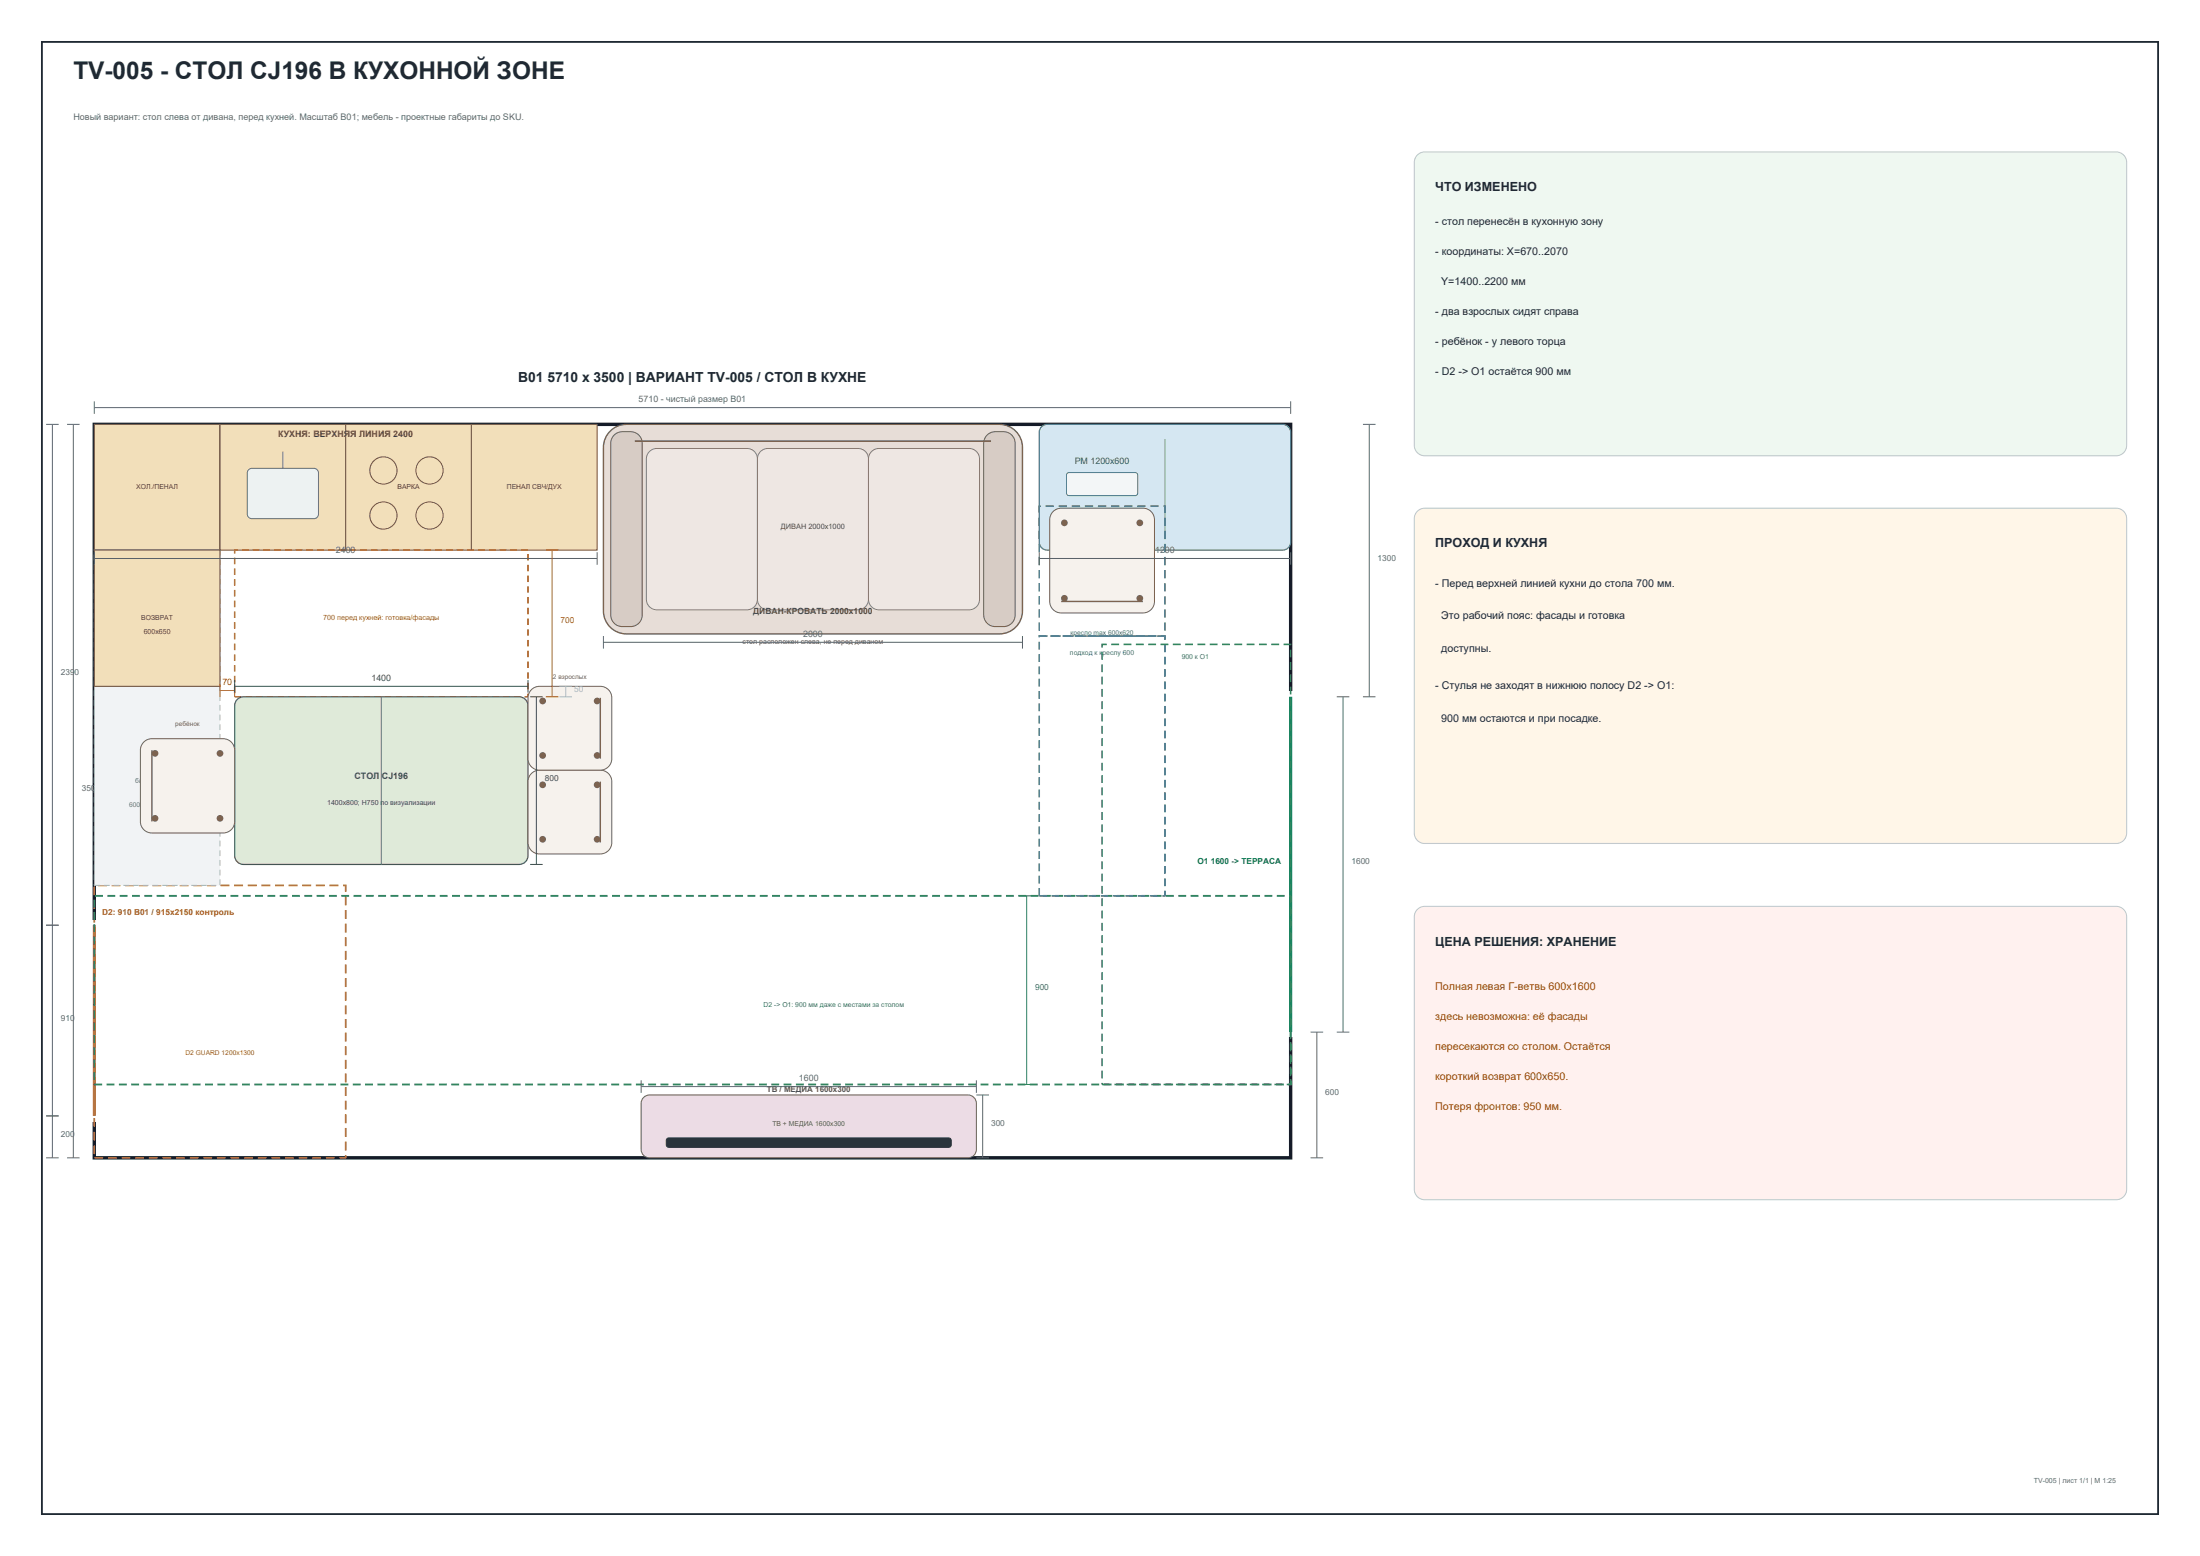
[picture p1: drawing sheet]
<svg xmlns="http://www.w3.org/2000/svg" width="420mm" height="297mm" viewBox="0 0 420 297" stroke-linecap="round" stroke-linejoin="round" font-family="sans-serif">
<path d="M8 8h404v281h-404z" fill="none" stroke="#1f2933" stroke-width=".35"/>
<path d="M18 81h228.4v140h-228.4z" fill-rule="evenodd" fill="#fff" stroke="#111827" stroke-width=".65" stroke-linecap="butt"/>
<path d="M18 77.8h228.4M18 76.6v2.4M246.4 76.6v2.4M12.8 81h2.4M14 81v140M12.8 221h2.4" fill="none" stroke="#5b6570" stroke-width=".19"/>
<path d="M16 175.6h5v38.4h-5z" fill-rule="evenodd" fill="#fff"/>
<path d="M18 176.6v36.4" fill="none" stroke="#a85d18" stroke-width=".55"/>
<path d="M8.8 81h2.4M10 81v140M8.8 176.6h2.4M8.8 213h2.4M8.8 221h2.4" fill="none" stroke="#5b6570" stroke-width=".19"/>
<path d="M244.4 132h5v66h-5z" fill-rule="evenodd" fill="#fff"/>
<path d="M246.4 133v64" fill="none" stroke="#087f5b" stroke-width=".6"/>
<path d="M260.2 81h2.4M261.4 81v52M255.2 133h2.4M256.4 133v64M260.2 133h2.4M250.2 197h2.4M251.4 197v24M255.2 197h2.4M250.2 221h2.4" fill="none" stroke="#5b6570" stroke-width=".19"/>
<path d="M18 169h48v52h-48z" fill="none" stroke="#ad6800" stroke-width=".32" stroke-dasharray="1.7 .9" stroke-linecap="butt"/>
<path d="M18 171h228.4v36h-228.4z" fill="none" stroke="#2f855a" stroke-width=".36" stroke-dasharray="1.5 .9" stroke-linecap="butt"/>
<path d="M210.4 123h36v84h-36z" fill="none" stroke="#2f855a" stroke-width=".3" stroke-dasharray="1.5 .9" stroke-linecap="butt"/>
<path d="M198.4 121.4h24v49.6h-24z" fill="none" stroke="#2f6e8d" stroke-width=".3" stroke-dasharray="1.5 .9" stroke-linecap="butt"/>
<g fill="#f2dfba" stroke="#6e5a34" stroke-width=".2">
<path d="M18 81h24v24h-24z" fill-rule="evenodd"/>
<path d="M42 81h24v24h-24z" fill-rule="evenodd"/>
<path d="M66 81h24v24h-24z" fill-rule="evenodd"/>
<path d="M90 81h24v24h-24z" fill-rule="evenodd"/>
</g>
<path d="M47.5 89.7l.6-.3h11.8a.88 .88 0 0 1 .9 .9v7.8a.88 .88 0 0 1-.9 .9h-11.8a.88 .88 0 0 1-.9-.9v-7.8z" fill-rule="evenodd" fill="#edf2f2" stroke="#617377" stroke-width=".19"/>
<path d="M54 86.2v3.2" fill="none" stroke="#617377" stroke-width=".19"/>
<g fill="none" stroke="#6e5a34" stroke-width=".19">
<circle cx="73.2" cy="89.8" r="2.6"/>
<circle cx="73.2" cy="98.4" r="2.6"/>
<circle cx="82" cy="89.8" r="2.6"/>
<circle cx="82" cy="98.4" r="2.6"/>
</g>
<path d="M18 105h24v64h-24z" fill-rule="evenodd" fill="#f1f3f5" stroke="#aab4bc" stroke-width=".2" stroke-dasharray="1.1 .7" stroke-linecap="butt"/>
<path d="M18 105h24v26h-24z" fill-rule="evenodd" fill="#f2dfba" stroke="#6e5a34" stroke-width=".2"/>
<path d="M44.8 105h56v28h-56z" fill="none" stroke="#ad6800" stroke-width=".28" stroke-dasharray="1.2 .8" stroke-linecap="butt"/>
<path d="M45.3 133.5l.7-.4 .5-.1h52.6a1.68 1.68 0 0 1 1.7 1.7v28.6a1.68 1.68 0 0 1-1.7 1.7h-52.6a1.68 1.68 0 0 1-1.7-1.7v-28.6l.1-.5z" fill-rule="evenodd" fill="#dfead9" stroke="#506c4d" stroke-width=".24"/>
<path d="M72.8 133v32" fill="none" stroke="#6b8665" stroke-width=".19"/>
<path d="M101.4 147.6l1-.5 .6-.1h11.6a2.2 2.2 0 0 1 2.2 2.2v11.6a2.2 2.2 0 0 1-2.2 2.2h-11.6a2.2 2.2 0 0 1-2.2-2.2v-11.6l.1-.6z" fill-rule="evenodd" fill="#f6f2ed" stroke="#6d6258" stroke-width=".19"/>
<path d="M114.6 149.2v11.6" fill="none" stroke="#6d6258" stroke-width=".28"/>
<g fill="#6d6258">
<circle cx="103.6" cy="160.2" r=".64"/>
<circle cx="114" cy="160.2" r=".64"/>
<circle cx="103.6" cy="149.8" r=".64"/>
<circle cx="114" cy="149.8" r=".64"/>
</g>
<path d="M101.4 131.6l1-.5 .6-.1h11.6a2.2 2.2 0 0 1 2.2 2.2v11.6a2.2 2.2 0 0 1-2.2 2.2h-11.6a2.2 2.2 0 0 1-2.2-2.2v-11.6l.1-.6z" fill-rule="evenodd" fill="#f6f2ed" stroke="#6d6258" stroke-width=".19"/>
<path d="M114.6 133.2v11.6" fill="none" stroke="#6d6258" stroke-width=".28"/>
<g fill="#6d6258">
<circle cx="103.6" cy="144.2" r=".64"/>
<circle cx="114" cy="144.2" r=".64"/>
<circle cx="103.6" cy="133.8" r=".64"/>
<circle cx="114" cy="133.8" r=".64"/>
</g>
<path d="M27.4 141.6l1-.5 .6-.1h13.6a2.2 2.2 0 0 1 2.2 2.2v13.6a2.2 2.2 0 0 1-2.2 2.2h-13.6a2.2 2.2 0 0 1-2.2-2.2v-13.6l.1-.6z" fill-rule="evenodd" fill="#f6f2ed" stroke="#6d6258" stroke-width=".19"/>
<path d="M29 143.2v13.6" fill="none" stroke="#6d6258" stroke-width=".28"/>
<g fill="#6d6258">
<circle cx="29.6" cy="156.2" r=".64"/>
<circle cx="42" cy="156.2" r=".64"/>
<circle cx="29.6" cy="143.8" r=".64"/>
<circle cx="42" cy="143.8" r=".64"/>
</g>
<path d="M116.8 82a4.4 4.4 0 0 1 2.8-1h71.2a4.4 4.4 0 0 1 4.4 4.4v31.2a4.4 4.4 0 0 1-4.4 4.4h-71.2a4.4 4.4 0 0 1-4.4-4.4v-31.2a4.4 4.4 0 0 1 1.6-3.4z" fill-rule="evenodd" fill="#e7ddd7" stroke="#665a54" stroke-width=".26"/>
<g fill="#d7ccc5" stroke="#665a54" stroke-width=".19">
<path d="M117.2 83a4.2 4.2 0 0 1 4.8 0l.5 1 .1 .6v32.8a2.2 2.2 0 0 1-2.2 2.2 3.4 3.4 0 0 1-3.2-.6l-.5-1-.1-.6v-32.8l.1-.6z" fill-rule="evenodd"/>
<path d="M188.4 83a4.2 4.2 0 0 1 4.8 0l.5 1 .1 .6v32.8a2.2 2.2 0 0 1-2.2 2.2 3.4 3.4 0 0 1-3.2-.6l-.5-1-.1-.6v-32.8l.1-.6z" fill-rule="evenodd"/>
</g>
<g fill="#eee7e3" stroke="#8a7d76" stroke-width=".19">
<path d="M124 86.2l.9-.5 .5-.1h17.2a2 2 0 0 1 2 2v26.8a2 2 0 0 1-2 2h-17.2a2 2 0 0 1-2-2v-26.8l.1-.5z" fill-rule="evenodd"/>
<path d="M145.2 86.2l.9-.5 .5-.1h17.2a2 2 0 0 1 2 2v26.8a2 2 0 0 1-2 2h-17.2a2 2 0 0 1-2-2v-26.8l.1-.5z" fill-rule="evenodd"/>
<path d="M166.4 86.2l.9-.5 .5-.1h17.2a2 2 0 0 1 2 2v26.8a2 2 0 0 1-2 2h-17.2a2 2 0 0 1-2-2v-26.8l.1-.5z" fill-rule="evenodd"/>
</g>
<path d="M121.2 84.2h68" fill="none" stroke="#665a54" stroke-width=".3"/>
<path d="M199 81.3l.9-.3h45a1.52 1.52 0 0 1 1.5 1.5v21a1.52 1.52 0 0 1-1.5 1.5h-45a1.52 1.52 0 0 1-1.5-1.5v-21l.1-.5z" fill-rule="evenodd" fill="#d5e7f2" stroke="#4e7589" stroke-width=".24"/>
<path d="M222.4 83.8v18.4" fill="none" stroke="#6a94a8" stroke-width=".19"/>
<path d="M203.7 90.4l.4-.2 12.9 .1 .2 .4-.1 3.7-.4 .2-12.9-.1-.2-.4z" fill-rule="evenodd" fill="#f3f7f8" stroke="#4e7589" stroke-width=".19"/>
<path d="M198.4 96.6h24v24.8h-24z" fill="none" stroke="#2f6e8d" stroke-width=".28" stroke-dasharray="1.6 .9" stroke-linecap="butt"/>
<path d="M201 97.6l1-.5 .6-.1h15.6a2.2 2.2 0 0 1 2.2 2.2v15.6a2.2 2.2 0 0 1-2.2 2.2h-15.6a2.2 2.2 0 0 1-2.2-2.2v-15.6l.1-.6z" fill-rule="evenodd" fill="#f6f2ed" stroke="#6d6258" stroke-width=".19"/>
<path d="M202.6 114.8h15.6" fill="none" stroke="#6d6258" stroke-width=".28"/>
<g fill="#6d6258">
<circle cx="203.2" cy="114.2" r=".64"/>
<circle cx="217.6" cy="114.2" r=".64"/>
<circle cx="203.2" cy="99.8" r=".64"/>
<circle cx="217.6" cy="99.8" r=".64"/>
</g>
<path d="M122.9 209.5l.7-.4 .4-.1h60.8a1.6 1.6 0 0 1 1.6 1.6v8.8a1.6 1.6 0 0 1-1.6 1.6h-60.8a1.6 1.6 0 0 1-1.6-1.6v-8.8l.1-.4z" fill-rule="evenodd" fill="#ecdce5" stroke="#6d5364" stroke-width=".2"/>
<path d="M127.3 217.4l.4-.2h53.4l.4 .2 .1 1.1-.1 .3-.4 .2h-53.4l-.4-.2-.1-.3z" fill-rule="evenodd" fill="#29333c" stroke="#29333c" stroke-width=".19"/>
<g fill="none" stroke="#5b6570" stroke-width=".19">
<path d="M18 106.6h96M18 105.4v2.4M114 105.4v2.4M198.4 106.6h48M198.4 105.4v2.4M246.4 105.4v2.4M115.2 122.6h80M115.2 121.4v2.4M195.2 121.4v2.4M122.4 207.4h64M122.4 206.2v2.4M186.4 206.2v2.4"/>
<path d="M186.4 209h2.4M187.6 209v12M186.4 221h2.4"/>
</g>
<path d="M104.2 105h2.4M105.4 105v28M42 131.8h2.8M42 130.6v2.4M44.8 130.6v2.4M104.2 133h2.4" fill="none" stroke="#ad6800" stroke-width=".19"/>
<path d="M44.8 131h56M44.8 129.8v2.4M100.8 129.8v2.4M101.2 133h2.4M102.4 133v32M101.2 165h2.4" fill="none" stroke="#405d3c" stroke-width=".19"/>
<path d="M106.8 133h2.4M106.8 131h2.4M108 131v2" fill="none" stroke="#aab4bc" stroke-width=".19"/>
<path d="M194.8 171h2.4M196 171v36M194.8 207h2.4" fill="none" stroke="#2f855a" stroke-width=".19"/>
<path d="M270.6 29.6l.9-.5 .5-.1h132a2 2 0 0 1 2 2v54a2 2 0 0 1-2 2h-132a2 2 0 0 1-2-2v-54l.1-.5z" fill-rule="evenodd" fill="#eff8f1" stroke="#bdc7ce" stroke-width=".2"/>
<path d="M270.6 97.6l.9-.5 .5-.1h132a2 2 0 0 1 2 2v60a2 2 0 0 1-2 2h-132a2 2 0 0 1-2-2v-60l.1-.5z" fill-rule="evenodd" fill="#fff6e8" stroke="#bdc7ce" stroke-width=".2"/>
<path d="M270.6 173.6l.9-.5 .5-.1h132a2 2 0 0 1 2 2v52a2 2 0 0 1-2 2h-132a2 2 0 0 1-2-2v-52l.1-.5z" fill-rule="evenodd" fill="#fff1ef" stroke="#bdc7ce" stroke-width=".2"/>
<text font-size="4.7" fill="#1f2933" x="14" y="15">TV-005 - СТОЛ CJ196 В КУХОННОЙ ЗОНЕ</text>
<text font-size="2.6" fill="#1f2933" x="98.9" y="73">B01 5710 x 3500 | ВАРИАНТ TV-005 / СТОЛ В КУХНЕ</text>
<g font-size="2.4" fill="#1f2933">
<text x="274" y="36.5">ЧТО ИЗМЕНЕНО</text>
<text x="274" y="104.5">ПРОХОД И КУХНЯ</text>
<text x="274" y="180.5">ЦЕНА РЕШЕНИЯ: ХРАНЕНИЕ</text>
</g>
<g font-size="2" fill="#1f2933">
<text x="274" y="43">- стол перенесён в кухонную зону</text>
<text x="274" y="48.7">- координаты: X=670..2070</text>
<text x="275.1" y="54.4">Y=1400..2200 мм</text>
<text x="274" y="60.1">- два взрослых сидят справа</text>
<text x="274" y="65.8">- ребёнок - у левого торца</text>
<text x="274" y="71.5">- D2 -&gt; O1 остаётся 900 мм</text>
<text x="274" y="112">- Перед верхней линией кухни до стола 700 мм.</text>
<text x="275.1" y="118.2">Это рабочий пояс: фасады и готовка</text>
<text x="275.1" y="124.4">доступны.</text>
<text x="274" y="131.6">- Стулья не заходят в нижнюю полосу D2 -&gt; O1:</text>
<text x="275.1" y="137.8">900 мм остаются и при посадке.</text>
</g>
<g font-size="2" fill="#b42318">
<text x="274" y="189">Полная левая Г-ветвь 600x1600</text>
<text x="274" y="194.7">здесь невозможна: её фасады</text>
<text x="274" y="200.4">пересекаются со столом. Остаётся</text>
<text x="274" y="206.1">короткий возврат 600x650.</text>
<text x="274" y="211.8">Потеря фронтов: 950 мм.</text>
</g>
<g font-size="1.7" fill="#5b6570">
<text x="14" y="23">Новый вариант: стол слева от дивана, перед кухней. Масштаб B01; мебель - проектные габариты до SKU.</text>
<text x="121.9" y="76.7">5710 - чистый размер B01</text>
<text x="64.1" y="105.5">2400</text>
<text x="220.5" y="105.5">1200</text>
<text x="153.3" y="121.5">2000</text>
<text x="152.5" y="206.3">1600</text>
</g>
<text font-size="1.7" fill="#5b4827" x="53.1" y="83.4">КУХНЯ: ВЕРХНЯЯ ЛИНИЯ 2400</text>
<text font-size="1.7" fill="#2e5b70" x="205.2" y="88.6">РМ 1200x600</text>
<text font-size="1.7" fill="#ad6800" x="42.5" y="130.7">70</text>
<g font-size="1.7" fill="#405d3c">
<text x="70.9" y="129.9">1400</text>
<text x="67.7" y="148.6">СТОЛ CJ196</text>
</g>
<g font-size="1.6" fill="#5b6570">
<text x="263" y="107">1300</text>
<text x="11.6" y="128.8">2390</text>
<text x="15.6" y="151">3500</text>
<text x="258" y="165">1600</text>
<text x="11.6" y="194.8">910</text>
<text x="253" y="209">600</text>
<text x="189.2" y="215">300</text>
<text x="11.6" y="217">200</text>
</g>
<text font-size="1.6" fill="#ad6800" x="107" y="119">700</text>
<text font-size="1.6" fill="#544943" x="143.8" y="117.2">ДИВАН-КРОВАТЬ 2000x1000</text>
<text font-size="1.6" fill="#aab4bc" x="109.6" y="132">50</text>
<text font-size="1.6" fill="#405d3c" x="104" y="149">800</text>
<text font-size="1.6" fill="#087f5b" x="228.6" y="165">O1 1600 -&gt; ТЕРРАСА</text>
<text font-size="1.6" fill="#a85d18" x="19.5" y="174.6">D2: 910 B01 / 915x2150 контроль</text>
<text font-size="1.6" fill="#2f855a" x="197.6" y="189">900</text>
<text font-size="1.5" fill="#624a59" x="146.4" y="208.4">ТВ / МЕДИА 1600x300</text>
<text font-size="1.4" fill="#544943" x="149.1" y="101">ДИВАН 2000x1000</text>
<text font-size="1.4" fill="#ad6800" x="61.7" y="118.4">700 перед кухней: готовка/фасады</text>
<g font-size="1.3" fill="#5b4827">
<text x="26" y="93.4">ХОЛ./ПЕНАЛ</text>
<text x="75.9" y="93.4">ВАРКА</text>
<text x="96.8" y="93.4">ПЕНАЛ СВЧ/ДУХ</text>
<text x="27" y="118.4">ВОЗВРАТ</text>
<text x="27.4" y="121">600x650</text>
</g>
<text font-size="1.3" fill="#544943" x="141.8" y="123">стол расположен слева, не перед диваном</text>
<g font-size="1.3" fill="#2f6e8d">
<text x="204.3" y="125">подход к креслу 600</text>
<text x="204.4" y="121.2">кресло max 600x620</text>
</g>
<g font-size="1.3" fill="#2f855a">
<text x="225.6" y="125.8">900 к O1</text>
<text x="145.8" y="192.2">D2 -&gt; O1: 900 мм даже с местами за столом</text>
</g>
<g font-size="1.3" fill="#6b7280">
<text x="25.8" y="149.4">бывшая ветвь</text>
<text x="24.6" y="154">600x1600 - убрать</text>
</g>
<text font-size="1.3" fill="#405d3c" x="62.4" y="153.6">1400x800; H750 по визуализации</text>
<text font-size="1.3" fill="#ad6800" x="35.4" y="201.4">D2 GUARD 1200x1300</text>
<text font-size="1.3" fill="#624a59" x="147.4" y="215">ТВ + МЕДИА 1600x300</text>
<text font-size="1.3" fill="#5b6570" x="388.3" y="283">TV-005 | лист 1/1 | М 1:25</text>
<g font-size="1.2" fill="#6d6258">
<text x="105.6" y="129.6">2 взрослых</text>
<text x="33.5" y="138.6">ребёнок</text>
</g>
</svg>
